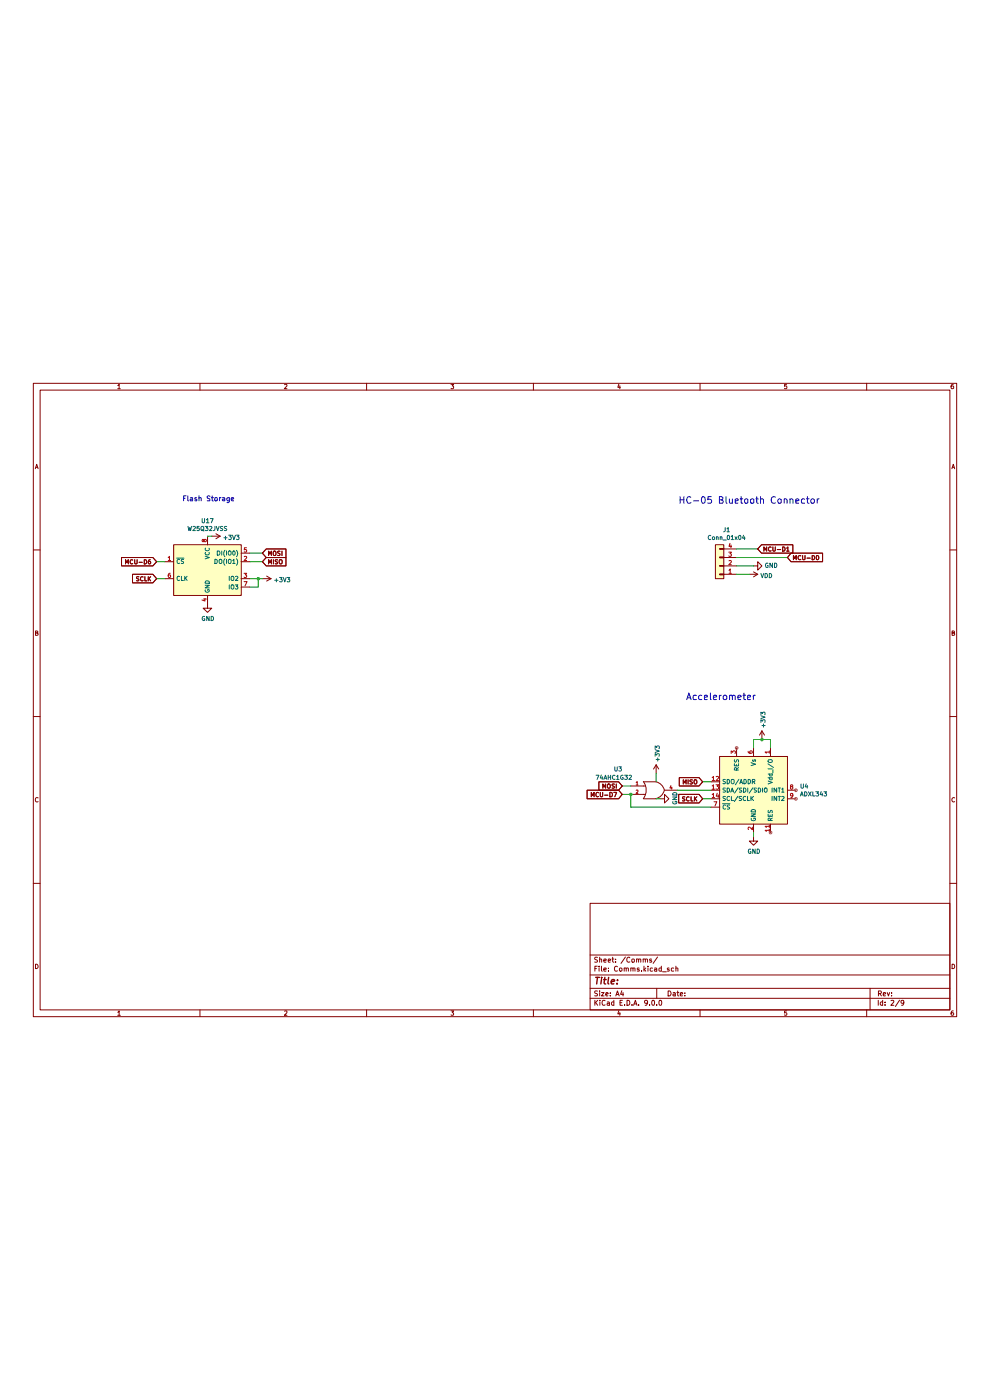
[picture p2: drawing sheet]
(kicad_sch
 (version 20250114)
 (generator "eeschema")
 (generator_version "9.0")
 (paper "A4")
 (lib_symbols
  (symbol "74xGxx:74AHC1G32"
   (pin_names
    (offset 1.016)) (exclude_from_sim no) (in_bom yes) (on_board yes)
   (property "Reference" "U" (at -2.54 3.81 0) (effects (font (size 1.27 1.27))))
   (property "Value" "74AHC1G32" (at 0 -3.81 0) (effects (font (size 1.27 1.27))))
   (property "Footprint" "" (at 0 0 0) (effects (font (size 1.27 1.27)) (hide yes)))
   (property "Datasheet" "http://www.ti.com/lit/sg/scyt129e/scyt129e.pdf" (at 0 0 0) (effects (font (size 1.27 1.27)) (hide yes)))
   (property "Description" "Single OR Gate, Low-Voltage CMOS" (at 0 0 0) (effects (font (size 1.27 1.27)) (hide yes)))
   (symbol "74AHC1G32_0_1"
    (arc (start -3.81 2.54) (mid -2.919 0) (end -3.81 -2.54) (stroke (width 0.254) (type default)) (fill (type none)))
    (polyline (pts (xy -3.81 1.27) (xy -3.175 1.27)) (stroke (width 0) (type default)) (fill (type none)))
    (polyline (pts (xy -3.81 -1.27) (xy -3.175 -1.27)) (stroke (width 0) (type default)) (fill (type none)))
    (arc (start 2.54 0) (mid 1.601 -1.601) (end 0 -2.54) (stroke (width 0.254) (type default)) (fill (type none)))
    (arc (start 0 2.54) (mid 1.6136 1.6136) (end 2.54 0) (stroke (width 0.254) (type default)) (fill (type none)))
    (polyline (pts (xy 0 2.54) (xy -3.81 2.54)) (stroke (width 0.254) (type default)) (fill (type background)))
    (polyline (pts (xy 0 -2.54) (xy -3.81 -2.54)) (stroke (width 0.254) (type default)) (fill (type background))))
   (symbol "74AHC1G32_1_1"
    (pin input line (at -7.62 1.27 0) (length 3.81) (name "~" (effects (font (size 1.016 1.016)))) (number "1" (effects (font (size 1.016 1.016)))))
    (pin input line (at -7.62 -1.27 0) (length 3.81) (name "~" (effects (font (size 1.016 1.016)))) (number "2" (effects (font (size 1.016 1.016)))))
    (pin power_in line (at 0 2.54 90) (length 0) (hide yes) (name "VCC" (effects (font (size 1.016 1.016)))) (number "5" (effects (font (size 1.016 1.016)))))
    (pin power_in line (at 0 -2.54 270) (length 0) (hide yes) (name "GND" (effects (font (size 1.016 1.016)))) (number "3" (effects (font (size 1.016 1.016)))))
    (pin output line (at 6.35 0 180) (length 3.81) (name "~" (effects (font (size 1.016 1.016)))) (number "4" (effects (font (size 1.016 1.016))))))
   (embedded_fonts no))
  (symbol "Connector_Generic:Conn_01x04"
   (pin_names
    (offset 1.016) (hide yes)) (exclude_from_sim no) (in_bom yes) (on_board yes)
   (property "Reference" "J" (at 0 5.08 0) (effects (font (size 1.27 1.27))))
   (property "Value" "Conn_01x04" (at 0 -7.62 0) (effects (font (size 1.27 1.27))))
   (property "Footprint" "" (at 0 0 0) (effects (font (size 1.27 1.27)) (hide yes)))
   (property "Datasheet" "~" (at 0 0 0) (effects (font (size 1.27 1.27)) (hide yes)))
   (property "Description" "Generic connector, single row, 01x04, script generated (kicad-library-utils/schlib/autogen/connector/)" (at 0 0 0) (effects (font (size 1.27 1.27)) (hide yes)))
   (symbol "Conn_01x04_1_1"
    (rectangle (start -1.27 3.81) (end 1.27 -6.35) (stroke (width 0.254) (type default)) (fill (type background)))
    (rectangle (start -1.27 2.667) (end 0 2.413) (stroke (width 0.1524) (type default)) (fill (type none)))
    (rectangle (start -1.27 0.127) (end 0 -0.127) (stroke (width 0.1524) (type default)) (fill (type none)))
    (rectangle (start -1.27 -2.413) (end 0 -2.667) (stroke (width 0.1524) (type default)) (fill (type none)))
    (rectangle (start -1.27 -4.953) (end 0 -5.207) (stroke (width 0.1524) (type default)) (fill (type none)))
    (pin passive line (at -5.08 2.54 0) (length 3.81) (name "Pin_1" (effects (font (size 1.27 1.27)))) (number "1" (effects (font (size 1.27 1.27)))))
    (pin passive line (at -5.08 0 0) (length 3.81) (name "Pin_2" (effects (font (size 1.27 1.27)))) (number "2" (effects (font (size 1.27 1.27)))))
    (pin passive line (at -5.08 -2.54 0) (length 3.81) (name "Pin_3" (effects (font (size 1.27 1.27)))) (number "3" (effects (font (size 1.27 1.27)))))
    (pin passive line (at -5.08 -5.08 0) (length 3.81) (name "Pin_4" (effects (font (size 1.27 1.27)))) (number "4" (effects (font (size 1.27 1.27))))))
   (embedded_fonts no))
  (symbol "Memory_Flash:W25Q32JVSS" (exclude_from_sim no) (in_bom yes) (on_board yes)
   (property "Reference" "U" (at -8.89 8.89 0) (effects (font (size 1.27 1.27))))
   (property "Value" "W25Q32JVSS" (at 7.62 8.89 0) (effects (font (size 1.27 1.27))))
   (property "Footprint" "Package_SO:SOIC-8_5.23x5.23mm_P1.27mm" (at 0 0 0) (effects (font (size 1.27 1.27)) (hide yes)))
   (property "Datasheet" "http://www.winbond.com/resource-files/w25q32jv%20revg%2003272018%20plus.pdf" (at 0 0 0) (effects (font (size 1.27 1.27)) (hide yes)))
   (property "Description" "32Mb Serial Flash Memory, Standard/Dual/Quad SPI, SOIC-8" (at 0 0 0) (effects (font (size 1.27 1.27)) (hide yes)))
   (symbol "W25Q32JVSS_0_1"
    (rectangle (start -10.16 7.62) (end 10.16 -7.62) (stroke (width 0.254) (type default)) (fill (type background))))
   (symbol "W25Q32JVSS_1_1"
    (pin input line (at -12.7 2.54 0) (length 2.54) (name "~{CS}" (effects (font (size 1.27 1.27)))) (number "1" (effects (font (size 1.27 1.27)))))
    (pin input line (at -12.7 -2.54 0) (length 2.54) (name "CLK" (effects (font (size 1.27 1.27)))) (number "6" (effects (font (size 1.27 1.27)))))
    (pin power_in line (at 0 10.16 270) (length 2.54) (name "VCC" (effects (font (size 1.27 1.27)))) (number "8" (effects (font (size 1.27 1.27)))))
    (pin power_in line (at 0 -10.16 90) (length 2.54) (name "GND" (effects (font (size 1.27 1.27)))) (number "4" (effects (font (size 1.27 1.27)))))
    (pin bidirectional line (at 12.7 5.08 180) (length 2.54) (name "DI(IO0)" (effects (font (size 1.27 1.27)))) (number "5" (effects (font (size 1.27 1.27)))))
    (pin bidirectional line (at 12.7 2.54 180) (length 2.54) (name "DO(IO1)" (effects (font (size 1.27 1.27)))) (number "2" (effects (font (size 1.27 1.27)))))
    (pin bidirectional line (at 12.7 -2.54 180) (length 2.54) (name "IO2" (effects (font (size 1.27 1.27)))) (number "3" (effects (font (size 1.27 1.27)))))
    (pin bidirectional line (at 12.7 -5.08 180) (length 2.54) (name "IO3" (effects (font (size 1.27 1.27)))) (number "7" (effects (font (size 1.27 1.27))))))
   (embedded_fonts no))
  (symbol "Sensor_Motion:ADXL343" (exclude_from_sim no) (in_bom yes) (on_board yes)
   (property "Reference" "U" (at -8.89 11.43 0) (effects (font (size 1.27 1.27))))
   (property "Value" "ADXL343" (at -7.62 -11.43 0) (effects (font (size 1.27 1.27))))
   (property "Footprint" "Package_LGA:LGA-14_3x5mm_P0.8mm_LayoutBorder1x6y" (at 0 0 0) (effects (font (size 1.27 1.27)) (hide yes)))
   (property "Datasheet" "https://www.analog.com/media/en/technical-documentation/data-sheets/ADXL343.pdf" (at 0 0 0) (effects (font (size 1.27 1.27)) (hide yes)))
   (property "Description" "3-Axis MEMS Accelerometer, 2/4/8/16g range, I2C/SPI, LGA-14" (at 0 0 0) (effects (font (size 1.27 1.27)) (hide yes)))
   (symbol "ADXL343_0_1"
    (rectangle (start -10.16 10.16) (end 10.16 -10.16) (stroke (width 0.254) (type default)) (fill (type background))))
   (symbol "ADXL343_1_1"
    (pin bidirectional line (at -12.7 2.54 0) (length 2.54) (name "SDO/ADDR" (effects (font (size 1.27 1.27)))) (number "12" (effects (font (size 1.27 1.27)))))
    (pin bidirectional line (at -12.7 0 0) (length 2.54) (name "SDA/SDI/SDIO" (effects (font (size 1.27 1.27)))) (number "13" (effects (font (size 1.27 1.27)))))
    (pin input line (at -12.7 -2.54 0) (length 2.54) (name "SCL/SCLK" (effects (font (size 1.27 1.27)))) (number "14" (effects (font (size 1.27 1.27)))))
    (pin input line (at -12.7 -5.08 0) (length 2.54) (name "~{CS}" (effects (font (size 1.27 1.27)))) (number "7" (effects (font (size 1.27 1.27)))))
    (pin passive line (at -5.08 12.7 270) (length 2.54) (name "RES" (effects (font (size 1.27 1.27)))) (number "3" (effects (font (size 1.27 1.27)))))
    (pin no_connect line (at -5.08 -10.16 90) (length 2.54) (hide yes) (name "NC" (effects (font (size 1.27 1.27)))) (number "10" (effects (font (size 1.27 1.27)))))
    (pin power_in line (at 0 12.7 270) (length 2.54) (name "Vs" (effects (font (size 1.27 1.27)))) (number "6" (effects (font (size 1.27 1.27)))))
    (pin power_in line (at 0 -12.7 90) (length 2.54) (name "GND" (effects (font (size 1.27 1.27)))) (number "2" (effects (font (size 1.27 1.27)))))
    (pin passive line (at 0 -12.7 90) (length 2.54) (hide yes) (name "GND" (effects (font (size 1.27 1.27)))) (number "4" (effects (font (size 1.27 1.27)))))
    (pin passive line (at 0 -12.7 90) (length 2.54) (hide yes) (name "GND" (effects (font (size 1.27 1.27)))) (number "5" (effects (font (size 1.27 1.27)))))
    (pin power_in line (at 5.08 12.7 270) (length 2.54) (name "Vdd_I/O" (effects (font (size 1.27 1.27)))) (number "1" (effects (font (size 1.27 1.27)))))
    (pin passive line (at 5.08 -12.7 90) (length 2.54) (name "RES" (effects (font (size 1.27 1.27)))) (number "11" (effects (font (size 1.27 1.27)))))
    (pin output line (at 12.7 0 180) (length 2.54) (name "INT1" (effects (font (size 1.27 1.27)))) (number "8" (effects (font (size 1.27 1.27)))))
    (pin output line (at 12.7 -2.54 180) (length 2.54) (name "INT2" (effects (font (size 1.27 1.27)))) (number "9" (effects (font (size 1.27 1.27))))))
   (embedded_fonts no))
  (symbol "power:+3V3"
   (power)
   (pin_names
    (offset 0)) (exclude_from_sim no) (in_bom yes) (on_board yes)
   (property "Reference" "#PWR" (at 0 -3.81 0) (effects (font (size 1.27 1.27)) (hide yes)))
   (property "Value" "+3V3" (at 0 3.556 0) (effects (font (size 1.27 1.27))))
   (property "Footprint" "" (at 0 0 0) (effects (font (size 1.27 1.27)) (hide yes)))
   (property "Datasheet" "" (at 0 0 0) (effects (font (size 1.27 1.27)) (hide yes)))
   (property "Description" "Power symbol creates a global label with name \"+3V3\"" (at 0 0 0) (effects (font (size 1.27 1.27)) (hide yes)))
   (symbol "+3V3_0_1"
    (polyline (pts (xy -0.762 1.27) (xy 0 2.54)) (stroke (width 0) (type default)) (fill (type none)))
    (polyline (pts (xy 0 2.54) (xy 0.762 1.27)) (stroke (width 0) (type default)) (fill (type none)))
    (polyline (pts (xy 0 0) (xy 0 2.54)) (stroke (width 0) (type default)) (fill (type none))))
   (symbol "+3V3_1_1"
    (pin power_in line (at 0 0 90) (length 0) (hide yes) (name "+3V3" (effects (font (size 1.27 1.27)))) (number "1" (effects (font (size 1.27 1.27))))))
   (embedded_fonts no))
  (symbol "power:GND"
   (power)
   (pin_names
    (offset 0)) (exclude_from_sim no) (in_bom yes) (on_board yes)
   (property "Reference" "#PWR" (at 0 -6.35 0) (effects (font (size 1.27 1.27)) (hide yes)))
   (property "Value" "GND" (at 0 -3.81 0) (effects (font (size 1.27 1.27))))
   (property "Footprint" "" (at 0 0 0) (effects (font (size 1.27 1.27)) (hide yes)))
   (property "Datasheet" "" (at 0 0 0) (effects (font (size 1.27 1.27)) (hide yes)))
   (property "Description" "Power symbol creates a global label with name \"GND\" , ground" (at 0 0 0) (effects (font (size 1.27 1.27)) (hide yes)))
   (symbol "GND_0_1"
    (polyline (pts (xy 0 0) (xy 0 -1.27) (xy 1.27 -1.27) (xy 0 -2.54) (xy -1.27 -1.27) (xy 0 -1.27)) (stroke (width 0) (type default)) (fill (type none))))
   (symbol "GND_1_1"
    (pin power_in line (at 0 0 270) (length 0) (hide yes) (name "GND" (effects (font (size 1.27 1.27)))) (number "1" (effects (font (size 1.27 1.27))))))
   (embedded_fonts no))
  (symbol "power:VDD"
   (power)
   (pin_names
    (offset 0)) (exclude_from_sim no) (in_bom yes) (on_board yes)
   (property "Reference" "#PWR" (at 0 -3.81 0) (effects (font (size 1.27 1.27)) (hide yes)))
   (property "Value" "VDD" (at 0 3.81 0) (effects (font (size 1.27 1.27))))
   (property "Footprint" "" (at 0 0 0) (effects (font (size 1.27 1.27)) (hide yes)))
   (property "Datasheet" "" (at 0 0 0) (effects (font (size 1.27 1.27)) (hide yes)))
   (property "Description" "Power symbol creates a global label with name \"VDD\"" (at 0 0 0) (effects (font (size 1.27 1.27)) (hide yes)))
   (symbol "VDD_0_1"
    (polyline (pts (xy -0.762 1.27) (xy 0 2.54)) (stroke (width 0) (type default)) (fill (type none)))
    (polyline (pts (xy 0 2.54) (xy 0.762 1.27)) (stroke (width 0) (type default)) (fill (type none)))
    (polyline (pts (xy 0 0) (xy 0 2.54)) (stroke (width 0) (type default)) (fill (type none))))
   (symbol "VDD_1_1"
    (pin power_in line (at 0 0 90) (length 0) (hide yes) (name "VDD" (effects (font (size 1.27 1.27)))) (number "1" (effects (font (size 1.27 1.27))))))
   (embedded_fonts no)))
 (text "Flash Storage"
  (exclude_from_sim no)
  (at 54.61 45.72 0)
  (effects (font (size 1.4986 1.4986)) (justify left bottom)))
 (text "HC-05 Bluetooth Connector"
  (exclude_from_sim no)
  (at 203.454 46.482 0)
  (effects (font (size 1.9812 1.9812)) (justify left bottom)))
 (text "Accelerometer"
  (exclude_from_sim no)
  (at 205.74 105.41 0)
  (effects (font (size 1.9812 1.9812)) (justify left bottom)))
 (junction
  (at 77.47 68.58)
  (diameter 0)
  (color 0 0 0 0))
 (junction
  (at 189.23 133.35)
  (diameter 0)
  (color 0 0 0 0))
 (junction
  (at 228.6 116.84)
  (diameter 0)
  (color 0 0 0 0))
 (wire
  (pts (xy 74.93 60.96) (xy 78.74 60.96))
  (stroke (width 0) (type default)))
 (wire
  (pts (xy 236.22 62.23) (xy 220.98 62.23))
  (stroke (width 0) (type default)))
 (wire
  (pts (xy 226.06 146.05) (xy 226.06 144.78))
  (stroke (width 0) (type default)))
 (wire
  (pts (xy 186.69 133.35) (xy 189.23 133.35))
  (stroke (width 0) (type default)))
 (wire
  (pts (xy 74.93 71.12) (xy 77.47 71.12))
  (stroke (width 0) (type default)))
 (wire
  (pts (xy 226.06 64.77) (xy 220.98 64.77))
  (stroke (width 0) (type default)))
 (wire
  (pts (xy 220.98 59.69) (xy 227.33 59.69))
  (stroke (width 0) (type default)))
 (wire
  (pts (xy 231.14 119.38) (xy 231.14 116.84))
  (stroke (width 0) (type default)))
 (wire
  (pts (xy 77.47 71.12) (xy 77.47 68.58))
  (stroke (width 0) (type default)))
 (wire
  (pts (xy 63.5 55.88) (xy 62.23 55.88))
  (stroke (width 0) (type default)))
 (wire
  (pts (xy 224.79 67.31) (xy 220.98 67.31))
  (stroke (width 0) (type default)))
 (wire
  (pts (xy 46.99 63.5) (xy 49.53 63.5))
  (stroke (width 0) (type default)))
 (wire
  (pts (xy 46.99 68.58) (xy 49.53 68.58))
  (stroke (width 0) (type default)))
 (wire
  (pts (xy 77.47 68.58) (xy 74.93 68.58))
  (stroke (width 0) (type default)))
 (wire
  (pts (xy 210.82 134.62) (xy 213.36 134.62))
  (stroke (width 0) (type default)))
 (wire
  (pts (xy 186.69 130.81) (xy 189.23 130.81))
  (stroke (width 0) (type default)))
 (wire
  (pts (xy 196.85 127) (xy 196.85 129.54))
  (stroke (width 0) (type default)))
 (wire
  (pts (xy 189.23 133.35) (xy 189.23 137.16))
  (stroke (width 0) (type default)))
 (wire
  (pts (xy 198.12 134.62) (xy 196.85 134.62))
  (stroke (width 0) (type default)))
 (wire
  (pts (xy 210.82 129.54) (xy 213.36 129.54))
  (stroke (width 0) (type default)))
 (wire
  (pts (xy 78.74 63.5) (xy 74.93 63.5))
  (stroke (width 0) (type default)))
 (wire
  (pts (xy 226.06 119.38) (xy 226.06 116.84))
  (stroke (width 0) (type default)))
 (wire
  (pts (xy 189.23 137.16) (xy 213.36 137.16))
  (stroke (width 0) (type default)))
 (wire
  (pts (xy 203.2 132.08) (xy 213.36 132.08))
  (stroke (width 0) (type default)))
 (wire
  (pts (xy 226.06 116.84) (xy 228.6 116.84))
  (stroke (width 0) (type default)))
 (wire
  (pts (xy 231.14 116.84) (xy 228.6 116.84))
  (stroke (width 0) (type default)))
 (wire
  (pts (xy 78.74 68.58) (xy 77.47 68.58))
  (stroke (width 0) (type default)))
 (global_label "MISO"
  (shape input)
  (at 210.82 129.54 180)
  (fields_autoplaced yes)
  (effects (font (size 1.27 1.27)) (justify right))
  (property "Intersheetrefs" "${INTERSHEET_REFS}" (at 203.9722 129.54 0) (effects (font (size 1.27 1.27)) (justify right) (hide yes))))
 (global_label "MCU-D6"
  (shape input)
  (at 46.99 63.5 180)
  (fields_autoplaced yes)
  (effects (font (size 1.27 1.27)) (justify right))
  (property "Intersheetrefs" "${INTERSHEET_REFS}" (at 36.6346 63.5 0) (effects (font (size 1.27 1.27)) (justify right) (hide yes))))
 (global_label "MISO"
  (shape input)
  (at 78.74 63.5 0)
  (fields_autoplaced yes)
  (effects (font (size 1.27 1.27)) (justify left))
  (property "Intersheetrefs" "${INTERSHEET_REFS}" (at 85.5878 63.5 0) (effects (font (size 1.27 1.27)) (justify left) (hide yes))))
 (global_label "MOSI"
  (shape input)
  (at 78.74 60.96 0)
  (fields_autoplaced yes)
  (effects (font (size 1.27 1.27)) (justify left))
  (property "Intersheetrefs" "${INTERSHEET_REFS}" (at 85.5878 60.96 0) (effects (font (size 1.27 1.27)) (justify left) (hide yes))))
 (global_label "MCU-D0"
  (shape input)
  (at 236.22 62.23 0)
  (fields_autoplaced yes)
  (effects (font (size 1.27 1.27)) (justify left))
  (property "Intersheetrefs" "${INTERSHEET_REFS}" (at 246.5754 62.23 0) (effects (font (size 1.27 1.27)) (justify left) (hide yes))))
 (global_label "SCLK"
  (shape input)
  (at 46.99 68.58 180)
  (fields_autoplaced yes)
  (effects (font (size 1.27 1.27)) (justify right))
  (property "Intersheetrefs" "${INTERSHEET_REFS}" (at 39.9608 68.58 0) (effects (font (size 1.27 1.27)) (justify right) (hide yes))))
 (global_label "MCU-D1"
  (shape input)
  (at 227.33 59.69 0)
  (fields_autoplaced yes)
  (effects (font (size 1.27 1.27)) (justify left))
  (property "Intersheetrefs" "${INTERSHEET_REFS}" (at 237.6854 59.69 0) (effects (font (size 1.27 1.27)) (justify left) (hide yes))))
 (global_label "SCLK"
  (shape input)
  (at 210.82 134.62 180)
  (fields_autoplaced yes)
  (effects (font (size 1.27 1.27)) (justify right))
  (property "Intersheetrefs" "${INTERSHEET_REFS}" (at 203.7908 134.62 0) (effects (font (size 1.27 1.27)) (justify right) (hide yes))))
 (global_label "MOSI"
  (shape input)
  (at 186.69 130.81 180)
  (fields_autoplaced yes)
  (effects (font (size 1.27 1.27)) (justify right))
  (property "Intersheetrefs" "${INTERSHEET_REFS}" (at 179.8422 130.81 0) (effects (font (size 1.27 1.27)) (justify right) (hide yes))))
 (global_label "MCU-D7"
  (shape input)
  (at 186.69 133.35 180)
  (fields_autoplaced yes)
  (effects (font (size 1.27 1.27)) (justify right))
  (property "Intersheetrefs" "${INTERSHEET_REFS}" (at 176.3346 133.35 0) (effects (font (size 1.27 1.27)) (justify right) (hide yes))))
 (symbol
  (lib_id "power:GND")
  (at 226.06 64.77 90)
  (unit 1)
  (exclude_from_sim no)
  (in_bom yes)
  (on_board yes)
  (dnp no)
  (property "Reference" "#PWR04" (at 232.41 64.77 0) (effects (font (size 1.27 1.27)) (hide yes)))
  (property "Value" "GND" (at 229.3112 64.643 90) (effects (font (size 1.27 1.27)) (justify right)))
  (property "Footprint" "" (at 226.06 64.77 0) (effects (font (size 1.27 1.27)) (hide yes)))
  (property "Datasheet" "" (at 226.06 64.77 0) (effects (font (size 1.27 1.27)) (hide yes)))
  (property "Description" "" (at 226.06 64.77 0) (effects (font (size 1.27 1.27)) (hide yes)))
  (pin "1"))
 (symbol
  (lib_id "power:GND")
  (at 226.06 146.05 0)
  (unit 1)
  (exclude_from_sim no)
  (in_bom yes)
  (on_board yes)
  (dnp no)
  (property "Reference" "#PWR014" (at 226.06 152.4 0) (effects (font (size 1.27 1.27)) (hide yes)))
  (property "Value" "GND" (at 226.187 150.4442 0) (effects (font (size 1.27 1.27))))
  (property "Footprint" "" (at 226.06 146.05 0) (effects (font (size 1.27 1.27)) (hide yes)))
  (property "Datasheet" "" (at 226.06 146.05 0) (effects (font (size 1.27 1.27)) (hide yes)))
  (property "Description" "" (at 226.06 146.05 0) (effects (font (size 1.27 1.27)) (hide yes)))
  (pin "1"))
 (symbol
  (lib_id "74xGxx:74AHC1G32")
  (at 196.85 132.08 0)
  (unit 1)
  (exclude_from_sim no)
  (in_bom yes)
  (on_board yes)
  (dnp no)
  (property "Reference" "U3" (at 185.42 125.73 0) (effects (font (size 1.27 1.27))))
  (property "Value" "74AHC1G32" (at 184.15 128.27 0) (effects (font (size 1.27 1.27))))
  (property "Footprint" "Package_TO_SOT_SMD:SOT-353_SC-70-5" (at 196.85 132.08 0) (effects (font (size 1.27 1.27)) (hide yes)))
  (property "Datasheet" "http://www.ti.com/lit/sg/scyt129e/scyt129e.pdf" (at 196.85 132.08 0) (effects (font (size 1.27 1.27)) (hide yes)))
  (property "Description" "" (at 196.85 132.08 0) (effects (font (size 1.27 1.27)) (hide yes)))
  (property "Digikey Part Number" "296-8749-1-ND" (at 196.85 132.08 0) (effects (font (size 1.27 1.27)) (hide yes)))
  (property "Manufacturer_Name" "Analog Devices" (at 196.85 132.08 0) (effects (font (size 1.27 1.27)) (hide yes)))
  (property "Manufacturer_Part_Number" "SN74AHC1G32DCKR" (at 196.85 132.08 0) (effects (font (size 1.27 1.27)) (hide yes)))
  (property "URL" "https://www.digikey.com.au/product-detail/en/texas-instruments/SN74AHC1G32DCKR/296-8749-1-ND/373812" (at 196.85 132.08 0) (effects (font (size 1.27 1.27)) (hide yes)))
  (pin "1")
  (pin "2")
  (pin "3")
  (pin "4")
  (pin "5"))
 (symbol
  (lib_id "power:+3V3")
  (at 78.74 68.58 270)
  (unit 1)
  (exclude_from_sim no)
  (in_bom yes)
  (on_board yes)
  (dnp no)
  (property "Reference" "#PWR07" (at 74.93 68.58 0) (effects (font (size 1.27 1.27)) (hide yes)))
  (property "Value" "+3V3" (at 81.9912 68.961 90) (effects (font (size 1.27 1.27)) (justify left)))
  (property "Footprint" "" (at 78.74 68.58 0) (effects (font (size 1.27 1.27)) (hide yes)))
  (property "Datasheet" "" (at 78.74 68.58 0) (effects (font (size 1.27 1.27)) (hide yes)))
  (property "Description" "" (at 78.74 68.58 0) (effects (font (size 1.27 1.27)) (hide yes)))
  (pin "1"))
 (symbol
  (lib_id "power:+3V3")
  (at 63.5 55.88 270)
  (unit 1)
  (exclude_from_sim no)
  (in_bom yes)
  (on_board yes)
  (dnp no)
  (property "Reference" "#PWR06" (at 59.69 55.88 0) (effects (font (size 1.27 1.27)) (hide yes)))
  (property "Value" "+3V3" (at 66.7512 56.261 90) (effects (font (size 1.27 1.27)) (justify left)))
  (property "Footprint" "" (at 63.5 55.88 0) (effects (font (size 1.27 1.27)) (hide yes)))
  (property "Datasheet" "" (at 63.5 55.88 0) (effects (font (size 1.27 1.27)) (hide yes)))
  (property "Description" "" (at 63.5 55.88 0) (effects (font (size 1.27 1.27)) (hide yes)))
  (pin "1"))
 (symbol
  (lib_id "Connector_Generic:Conn_01x04")
  (at 215.9 64.77 180)
  (unit 1)
  (exclude_from_sim no)
  (in_bom yes)
  (on_board yes)
  (dnp no)
  (property "Reference" "J1" (at 217.9828 53.975 0) (effects (font (size 1.27 1.27))))
  (property "Value" "Conn_01x04" (at 217.9828 56.2864 0) (effects (font (size 1.27 1.27))))
  (property "Footprint" "Connector_PinHeader_2.54mm:PinHeader_1x04_P2.54mm_Vertical" (at 215.9 64.77 0) (effects (font (size 1.27 1.27)) (hide yes)))
  (property "Datasheet" "~" (at 215.9 64.77 0) (effects (font (size 1.27 1.27)) (hide yes)))
  (property "Description" "" (at 215.9 64.77 0) (effects (font (size 1.27 1.27)) (hide yes)))
  (pin "1")
  (pin "2")
  (pin "3")
  (pin "4"))
 (symbol
  (lib_id "Memory_Flash:W25Q32JVSS")
  (at 62.23 66.04 0)
  (unit 1)
  (exclude_from_sim no)
  (in_bom yes)
  (on_board yes)
  (dnp no)
  (property "Reference" "U17" (at 62.23 51.2826 0) (effects (font (size 1.27 1.27))))
  (property "Value" "W25Q32JVSS" (at 62.23 53.594 0) (effects (font (size 1.27 1.27))))
  (property "Footprint" "Package_SO:SOIC-8_5.3x5.3mm_P1.27mm" (at 62.23 66.04 0) (effects (font (size 1.27 1.27)) (hide yes)))
  (property "Datasheet" "http://www.winbond.com/resource-files/w25q32jv%20revg%2003272018%20plus.pdf" (at 62.23 66.04 0) (effects (font (size 1.27 1.27)) (hide yes)))
  (property "Description" "" (at 62.23 66.04 0) (effects (font (size 1.27 1.27)) (hide yes)))
  (property "Digikey Part Number" "W25Q32JVSSIQCT-ND" (at 62.23 66.04 0) (effects (font (size 1.27 1.27)) (hide yes)))
  (property "Manufacturer_Name" "Winbond Electronics" (at 62.23 66.04 0) (effects (font (size 1.27 1.27)) (hide yes)))
  (property "Manufacturer_Part_Number" "W25Q32JVSSIQ" (at 62.23 66.04 0) (effects (font (size 1.27 1.27)) (hide yes)))
  (property "URL" "https://www.digikey.com.au/product-detail/en/winbond-electronics/W25Q32JVSSIQ-TR/W25Q32JVSSIQCT-ND/7393546" (at 62.23 66.04 0) (effects (font (size 1.27 1.27)) (hide yes)))
  (pin "1")
  (pin "2")
  (pin "3")
  (pin "4")
  (pin "5")
  (pin "6")
  (pin "7")
  (pin "8"))
 (symbol
  (lib_id "power:GND")
  (at 62.23 76.2 0)
  (unit 1)
  (exclude_from_sim no)
  (in_bom yes)
  (on_board yes)
  (dnp no)
  (property "Reference" "#PWR05" (at 62.23 82.55 0) (effects (font (size 1.27 1.27)) (hide yes)))
  (property "Value" "GND" (at 62.357 80.5942 0) (effects (font (size 1.27 1.27))))
  (property "Footprint" "" (at 62.23 76.2 0) (effects (font (size 1.27 1.27)) (hide yes)))
  (property "Datasheet" "" (at 62.23 76.2 0) (effects (font (size 1.27 1.27)) (hide yes)))
  (property "Description" "" (at 62.23 76.2 0) (effects (font (size 1.27 1.27)) (hide yes)))
  (pin "1"))
 (symbol
  (lib_id "power:+3V3")
  (at 228.6 116.84 0)
  (unit 1)
  (exclude_from_sim no)
  (in_bom yes)
  (on_board yes)
  (dnp no)
  (property "Reference" "#PWR015" (at 228.6 120.65 0) (effects (font (size 1.27 1.27)) (hide yes)))
  (property "Value" "+3V3" (at 228.981 113.5888 90) (effects (font (size 1.27 1.27)) (justify left)))
  (property "Footprint" "" (at 228.6 116.84 0) (effects (font (size 1.27 1.27)) (hide yes)))
  (property "Datasheet" "" (at 228.6 116.84 0) (effects (font (size 1.27 1.27)) (hide yes)))
  (property "Description" "" (at 228.6 116.84 0) (effects (font (size 1.27 1.27)) (hide yes)))
  (pin "1"))
 (symbol
  (lib_id "power:VDD")
  (at 224.79 67.31 270)
  (unit 1)
  (exclude_from_sim no)
  (in_bom yes)
  (on_board yes)
  (dnp no)
  (property "Reference" "#PWR03" (at 220.98 67.31 0) (effects (font (size 1.27 1.27)) (hide yes)))
  (property "Value" "VDD" (at 228.0412 67.7418 90) (effects (font (size 1.27 1.27)) (justify left)))
  (property "Footprint" "" (at 224.79 67.31 0) (effects (font (size 1.27 1.27)) (hide yes)))
  (property "Datasheet" "" (at 224.79 67.31 0) (effects (font (size 1.27 1.27)) (hide yes)))
  (property "Description" "" (at 224.79 67.31 0) (effects (font (size 1.27 1.27)) (hide yes)))
  (pin "1"))
 (symbol
  (lib_id "Sensor_Motion:ADXL343")
  (at 226.06 132.08 0)
  (unit 1)
  (exclude_from_sim no)
  (in_bom yes)
  (on_board yes)
  (dnp no)
  (property "Reference" "U4" (at 239.8776 130.9116 0) (effects (font (size 1.27 1.27)) (justify left)))
  (property "Value" "ADXL343" (at 239.8776 133.223 0) (effects (font (size 1.27 1.27)) (justify left)))
  (property "Footprint" "Package_LGA:LGA-14_3x5mm_P0.8mm_LayoutBorder1x6y" (at 226.06 132.08 0) (effects (font (size 1.27 1.27)) (hide yes)))
  (property "Datasheet" "https://www.analog.com/media/en/technical-documentation/data-sheets/ADXL343.pdf" (at 226.06 132.08 0) (effects (font (size 1.27 1.27)) (hide yes)))
  (property "Description" "" (at 226.06 132.08 0) (effects (font (size 1.27 1.27)) (hide yes)))
  (property "Digikey Part Number" "ADXL343BCCZ-RLCT-ND" (at 226.06 132.08 0) (effects (font (size 1.27 1.27)) (hide yes)))
  (property "Manufacturer_Name" "Analog Devices" (at 226.06 132.08 0) (effects (font (size 1.27 1.27)) (hide yes)))
  (property "Manufacturer_Part_Number" "ADXL343BCCZ-RL" (at 226.06 132.08 0) (effects (font (size 1.27 1.27)) (hide yes)))
  (property "URL" "https://www.digikey.com.au/product-detail/en/analog-devices-inc/ADXL343BCCZ-RL/ADXL343BCCZ-RLCT-ND/7422311" (at 226.06 132.08 0) (effects (font (size 1.27 1.27)) (hide yes)))
  (pin "1")
  (pin "10")
  (pin "11")
  (pin "12")
  (pin "13")
  (pin "14")
  (pin "2")
  (pin "3")
  (pin "4")
  (pin "5")
  (pin "6")
  (pin "7")
  (pin "8")
  (pin "9"))
 (symbol
  (lib_id "power:+3V3")
  (at 196.85 127 0)
  (unit 1)
  (exclude_from_sim no)
  (in_bom yes)
  (on_board yes)
  (dnp no)
  (property "Reference" "#PWR012" (at 196.85 130.81 0) (effects (font (size 1.27 1.27)) (hide yes)))
  (property "Value" "+3V3" (at 197.231 123.7488 90) (effects (font (size 1.27 1.27)) (justify left)))
  (property "Footprint" "" (at 196.85 127 0) (effects (font (size 1.27 1.27)) (hide yes)))
  (property "Datasheet" "" (at 196.85 127 0) (effects (font (size 1.27 1.27)) (hide yes)))
  (property "Description" "" (at 196.85 127 0) (effects (font (size 1.27 1.27)) (hide yes)))
  (pin "1"))
 (symbol
  (lib_id "power:GND")
  (at 198.12 134.62 90)
  (unit 1)
  (exclude_from_sim no)
  (in_bom yes)
  (on_board yes)
  (dnp no)
  (property "Reference" "#PWR013" (at 204.47 134.62 0) (effects (font (size 1.27 1.27)) (hide yes)))
  (property "Value" "GND" (at 202.5142 134.493 0) (effects (font (size 1.27 1.27))))
  (property "Footprint" "" (at 198.12 134.62 0) (effects (font (size 1.27 1.27)) (hide yes)))
  (property "Datasheet" "" (at 198.12 134.62 0) (effects (font (size 1.27 1.27)) (hide yes)))
  (property "Description" "" (at 198.12 134.62 0) (effects (font (size 1.27 1.27)) (hide yes)))
  (pin "1")))
